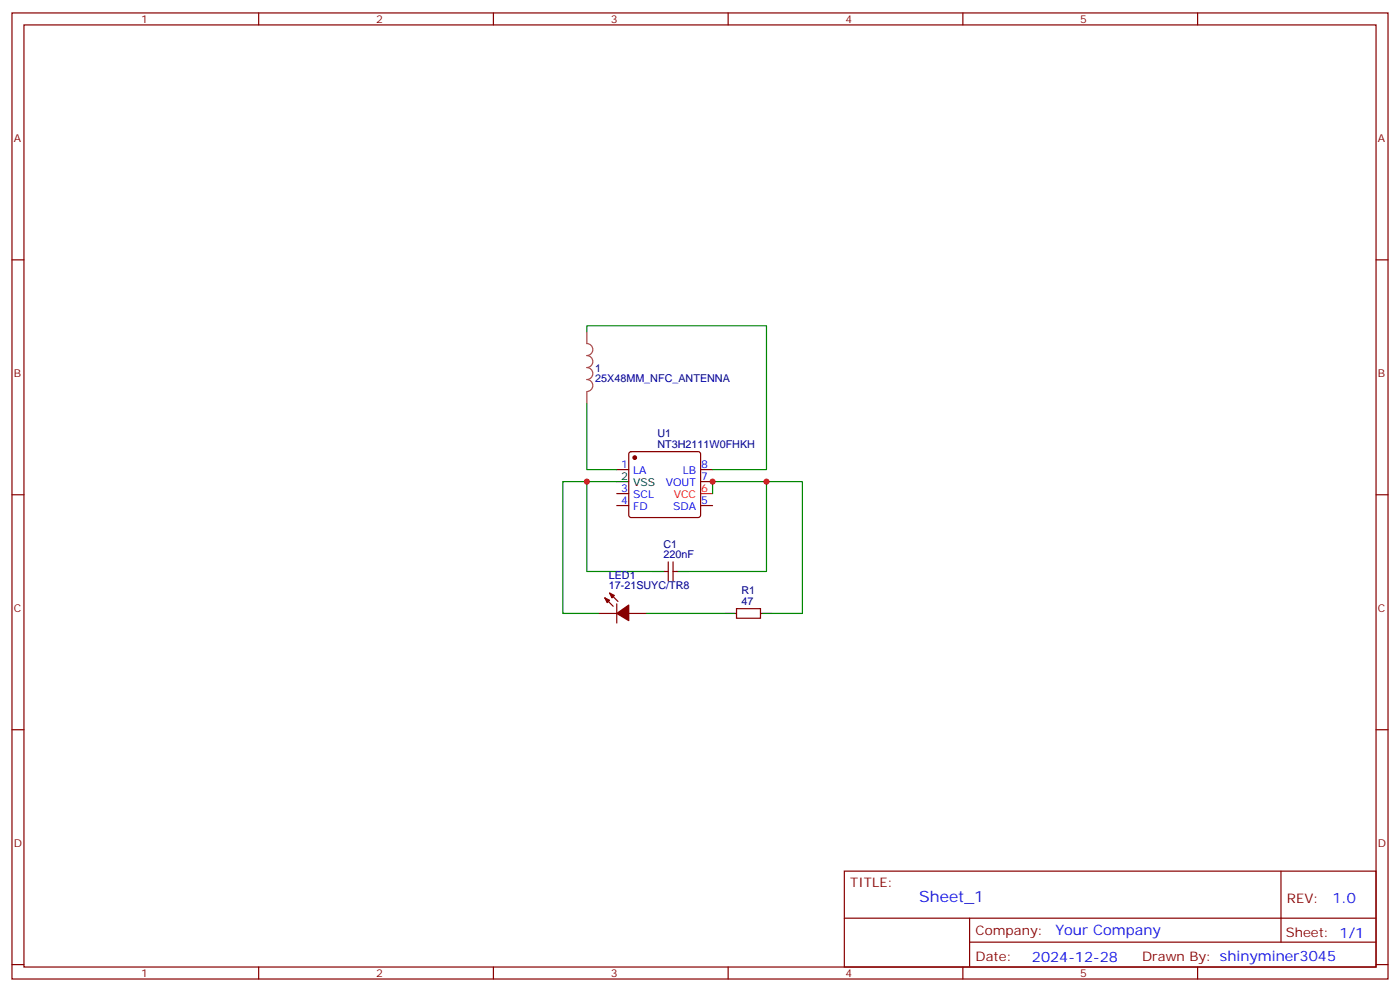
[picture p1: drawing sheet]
<svg xmlns="http://www.w3.org/2000/svg" width="412mm" height="292mm" viewBox="0 0 412 292" stroke-linecap="round" stroke-linejoin="round" font-family="sans-serif">
<g fill="none" stroke="#870000" stroke-width=".35">
<path d="M3.5 3.8h405.4v284.3h-405.4zM7.1 7.3h398.2v277.3h-398.2zM76.2 3.8v3.5M145.3 3.8v3.5M214.5 3.8v3.5M283.6 3.8v3.5M352.8 3.8v3.5M3.5 76.5h3.6M405.3 76.5h3.6M181.7 138.2h3.5M185.4 133.1l.5-.2h19.8l.5 .2 .2 .5v18l-.3 .5-.4 .2h-19.8l-.5-.2-.2-.5v-18zM206.4 138.2h3.5"/>
<path d="M3.5 145.6h3.6M181.7 148.8h3.5M181.7 145.3h3.5M206.4 141.7h3.5M206.4 148.8h3.5M405.3 145.6h3.6M178.2 176l2.4 2.4M179.6 174.6l2.4 2.4M181.7 177.7v5.7M195.8 168.2h1M196.8 165.4v5.6M198.3 165.4v5.6"/>
<path d="M198.3 168.2h1M217 179.1h7v2.9h-7zM176.4 180.6h5.3M185.2 180.6h5.3M3.5 214.8h3.6M405.3 214.8h3.6M248.7 256.4h156.6v28.2h-156.6zM377.3 256.4v20.9M248.7 270.2h156.5M285.6 277.3h119.6M285.6 270.2v14.2M3.5 283.9h3.6"/>
<path d="M76.2 284.6v3.5M145.3 284.6v3.5M214.5 284.6v3.5M283.6 284.6v3.5M352.8 284.6v3.5M405.3 283.9h3.6"/>
</g>
<path d="M206.4 145.3h3.5" fill="none" stroke="#f00" stroke-width=".35"/>
<path d="M181.7 141.7h3.5M192.3 168.2h3.5M199.3 168.2h3.5M213.4 180.6h3.6M224 180.6h3.5" fill="none" stroke="#000" stroke-width=".35"/>
<g fill="#870000" stroke="#870000" stroke-width=".35">
<path d="M178.2 176l1.4 .7-.7 .7z"/>
<path d="M179.6 174.6l1.4 .7-.7 .7z"/>
<path d="M181.7 180.6l3.5-2.5v4.6z"/>
<circle cx="187" cy="134.7" r=".53"/>
</g>
<path d="M172.9 97.6v3.5a1.76 1.76 0 0 1 1.7 1.8 1.76 1.76 0 0 1-1.7 1.7 1.76 1.76 0 0 1 1.7 1.8 1.76 1.76 0 0 1-1.7 1.8 1.76 1.76 0 0 1 1.7 1.7 1.76 1.76 0 0 1-1.7 1.8 1.76 1.76 0 0 1 1.7 1.8 1.76 1.76 0 0 1-1.7 1.7M172.9 115.3v3.5" fill="none" stroke="#a64a4a" stroke-width=".35"/>
<path d="M172.9 97.6v-1.7h52.9v42.3h-15.9M172.9 118.8v19.4h8.8M172.9 141.7h-7.1v38.9h10.6M181.7 141.7h-8.8v26.5h19.4M209.9 145.3v-3.6h15.9v26.5h-23M225.8 141.7h10.6v38.9h-8.9M190.5 180.6h22.9" fill="none" stroke="#008700" stroke-width=".35"/>
<g fill="#c00">
<circle cx="209.9" cy="141.7" r=".88"/>
<circle cx="225.8" cy="141.7" r=".88"/>
<circle cx="172.9" cy="141.7" r=".88"/>
</g>
<text font-size="4.6" fill="#00f" x="270.8" y="265.4">Sheet_1</text>
<g font-size="4.2" fill="#00f">
<text x="392.5" y="265.7">1.0</text>
<text x="310.9" y="275.2">Your Company</text>
<text x="304" y="283">2024-12-28</text>
</g>
<g font-size="3.9" fill="#800">
<text x="250.5" y="261">TITLE:</text>
<text x="379.1" y="265.7">REV:</text>
<text x="287.4" y="275.2">Company:</text>
<text x="378.7" y="275.8">Sheet: 1/1</text>
<text x="287.4" y="282.9">Date:</text>
<text x="336.4" y="282.9">Drawn By: shinyminer3045</text>
</g>
<g font-size="3.2" fill="#800">
<text x="41.6" y="6.8">1</text>
<text x="110.8" y="6.8">2</text>
<text x="179.9" y="6.8">3</text>
<text x="249.1" y="6.8">4</text>
<text x="318.2" y="6.8">5</text>
<text x="4.1" y="41.9">A</text>
<text x="405.9" y="41.9">A</text>
<text x="4.1" y="111.1">B</text>
<text x="405.9" y="111.1">B</text>
<text x="4.1" y="180.2">C</text>
<text x="405.9" y="180.2">C</text>
<text x="4.1" y="249.3">D</text>
<text x="405.9" y="249.3">D</text>
<text x="41.6" y="287.6">1</text>
<text x="110.8" y="287.6">2</text>
<text x="179.9" y="287.6">3</text>
<text x="249.1" y="287.6">4</text>
<text x="318.2" y="287.6">5</text>
</g>
<g font-size="3.2" fill="#000080">
<text x="175.3" y="112.5">25X48MM_NFC_ANTENNA</text>
<text x="175.3" y="109.4">1</text>
<text x="193.6" y="131.9">NT3H2111W0FHKH</text>
<text x="193.6" y="128.6">U1</text>
<text x="195.5" y="161.2">C1</text>
<text x="195.5" y="164.3">220nF</text>
<text x="179.3" y="173.5">17-21SUYC/TR8</text>
<text x="179.3" y="170.4">LED1</text>
<text x="218.4" y="178.1">47</text>
<text x="218.4" y="175">R1</text>
</g>
<g font-size="3.2" fill="#00f">
<text x="183" y="137.9">1</text>
<text x="206.6" y="137.9">8</text>
<text x="186.5" y="139.6">LA</text>
<text x="196.1" y="143.2">VOUT</text>
<text x="201.1" y="139.6">LB</text>
<text x="206.6" y="141.4">7</text>
<text x="183" y="148.4">4</text>
<text x="183" y="144.9">3</text>
<text x="186.5" y="146.7">SCL</text>
<text x="206.6" y="148.4">5</text>
<text x="186.5" y="150.2">FD</text>
<text x="198.3" y="150.2">SDA</text>
</g>
<g font-size="3.2">
<text x="183" y="141.4">2</text>
<text x="186.5" y="143.2">VSS</text>
</g>
<g font-size="3.2" fill="#f00">
<text x="198.5" y="146.7">VCC</text>
<text x="206.6" y="144.9">6</text>
</g>
</svg>
